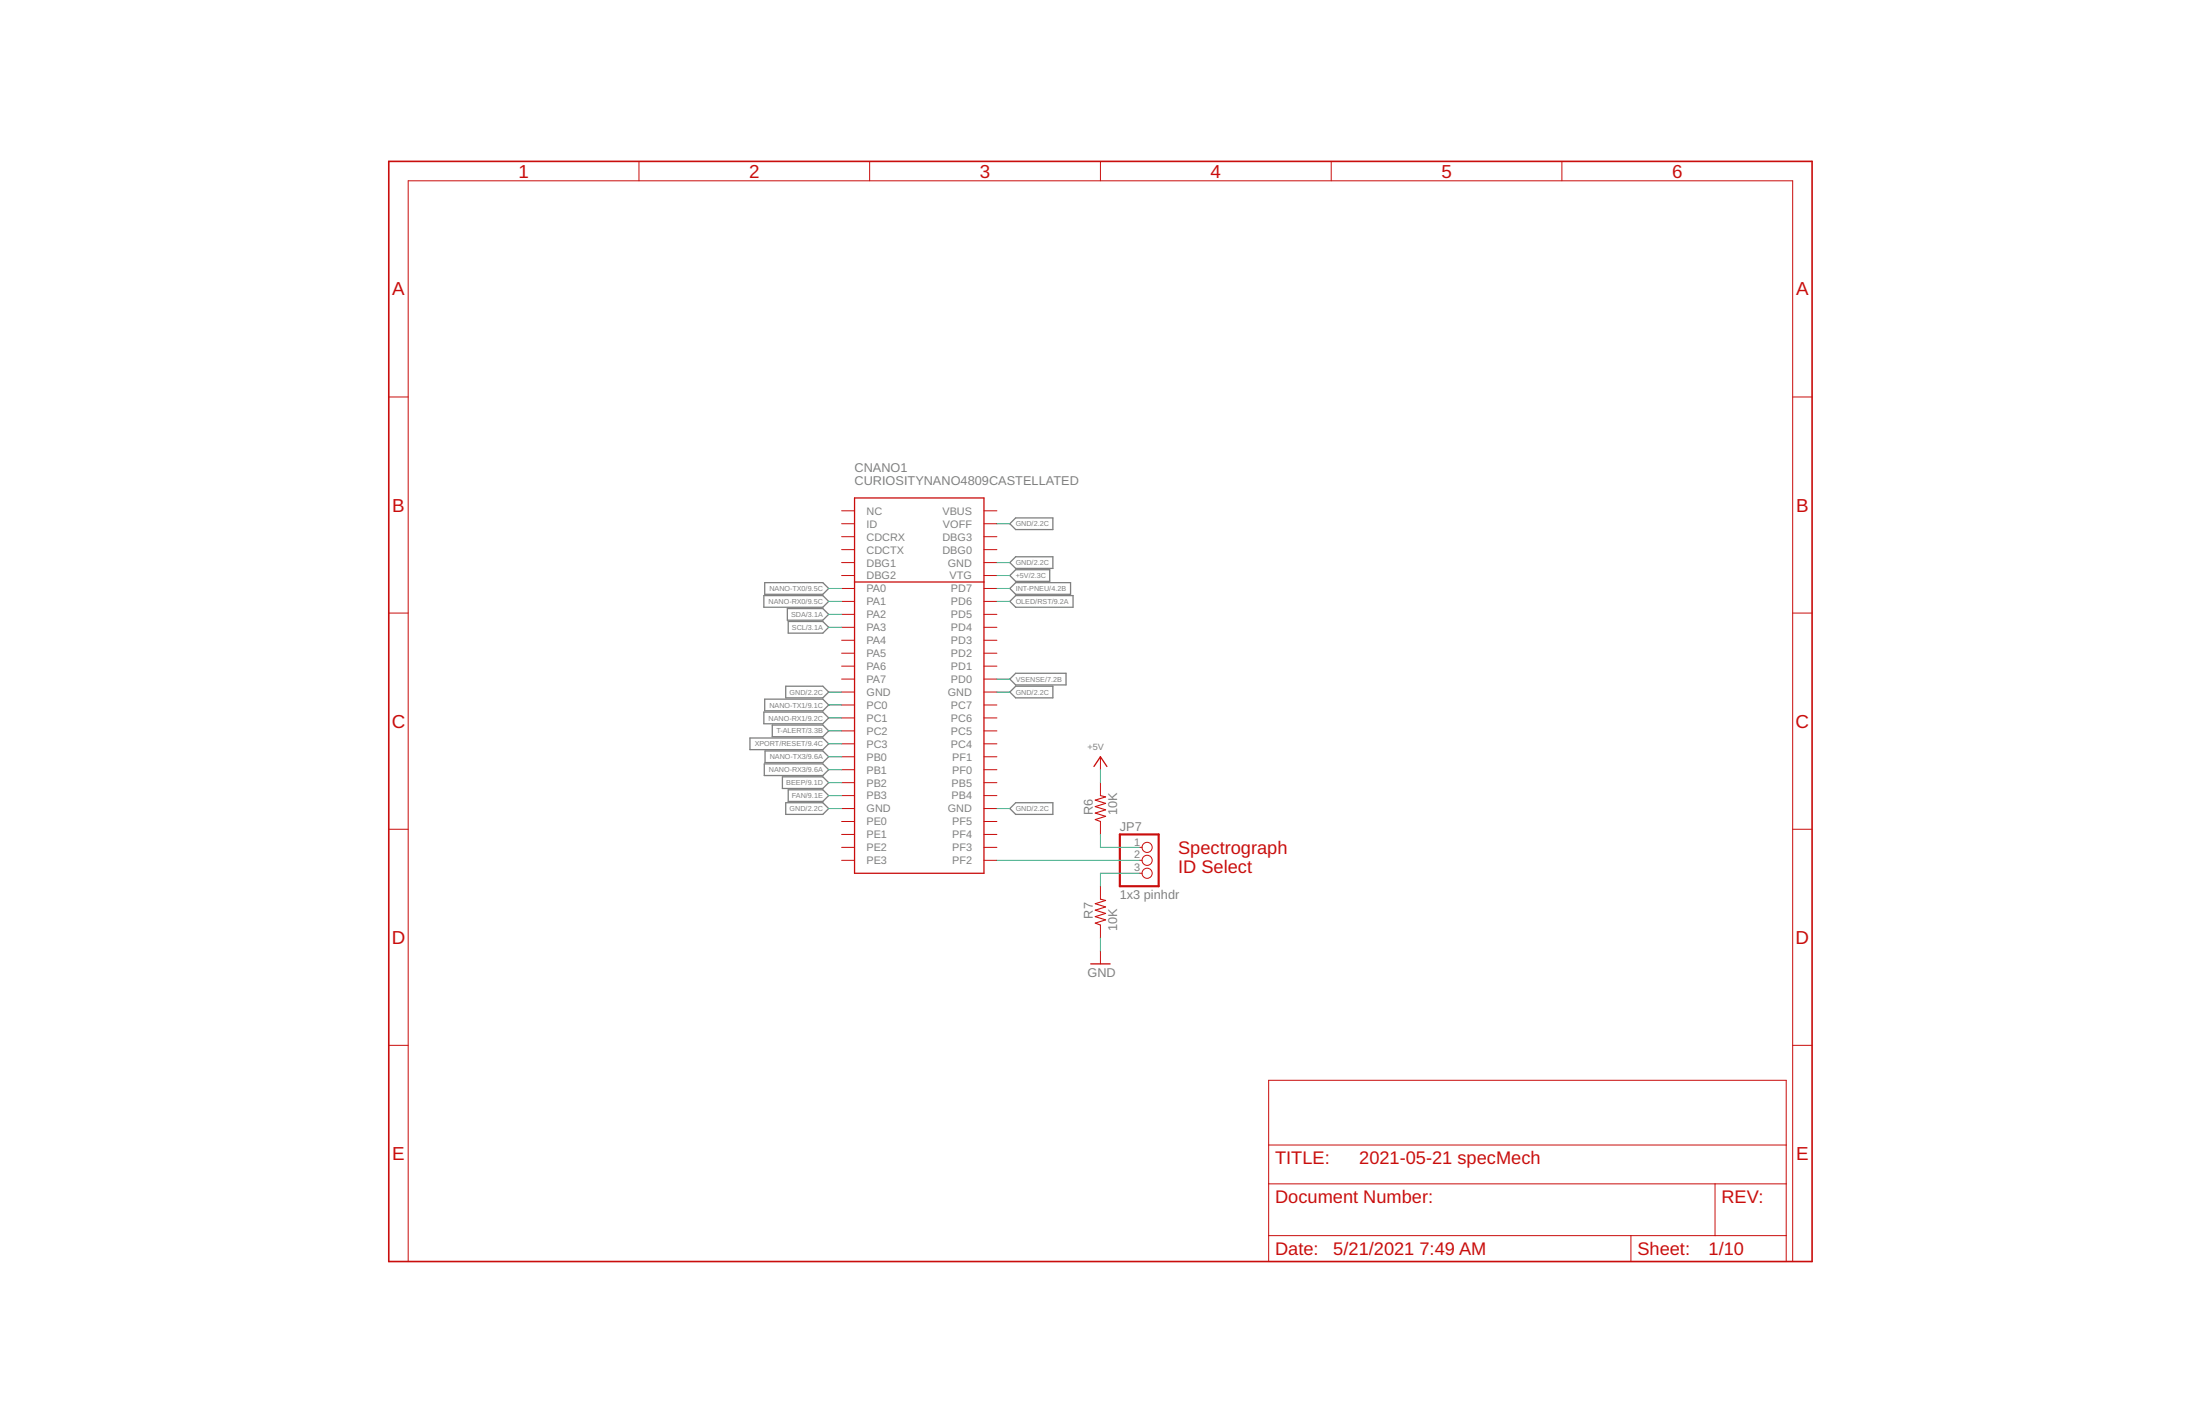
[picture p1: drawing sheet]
<svg xmlns="http://www.w3.org/2000/svg" width="432mm" height="279mm" viewBox="0 0 432 279" stroke-linecap="round" stroke-linejoin="round" font-family="sans-serif">
<g fill="none" stroke="#808080" stroke-width=".25">
<path d="M149.9 116.9h11.6l1.1 1.1-1.1 1.1h-11.6zM150.1 114.3h11.4l1.1 1.2-1.1 1.1h-11.4zM154.5 119.4h7l1.1 1.1-1.1 1.2h-7zM198.2 102.8l1.1-1.2h7.4v2.3h-7.4zM198.2 110.4l1.1-1.2h7.4v2.3h-7.4zM198.2 112.9l1.1-1.1h6.7v2.3h-6.7zM198.2 115.5l1.1-1.2h10.8v2.3h-10.8zM198.2 118l1.1-1.1h11.3v2.2h-11.3zM149.9 139.7h11.6l1.1 1.2-1.1 1.1h-11.6zM150.1 137.2h11.4l1.1 1.1-1.1 1.2h-11.4zM154.2 134.6h7.3l1.1 1.2-1.1 1.1h-7.3zM154.7 121.9h6.8l1.1 1.2-1.1 1.1h-6.8z"/>
<path d="M198.2 135.8l1.1-1.2h7.4v2.3h-7.4zM198.2 133.2l1.1-1.1h9.9v2.3h-9.9zM147.2 144.8h14.3l1.1 1.1-1.1 1.2h-14.3zM150 149.9h11.5l1.1 1.1-1.1 1.2h-11.5zM150.2 147.3h11.3l1.1 1.2-1.1 1.1h-11.3zM151.6 142.3h9.9l1.1 1.1-1.1 1.1h-9.9zM153.6 152.4h7.9l1.1 1.2-1.1 1.1h-7.9zM154.2 157.5h7.3l1.1 1.1-1.1 1.2h-7.3zM154.7 155h6.8l1.1 1.1-1.1 1.1h-6.8zM198.2 158.6l1.1-1.1h7.4v2.3h-7.4z"/>
</g>
<g fill="none" stroke="#c90d0c" stroke-width=".2">
<path d="M125.4 31.7v3.8M170.7 31.7v3.8M216 31.7v3.8M261.3 31.7v3.8M306.6 31.7v3.8M76.3 77.9h3.8M351.9 77.9h3.8M165.2 100.2h2.5M165.2 102.8h2.5M165.2 105.3h2.5M165.2 107.8h2.5M165.2 110.4h2.5"/>
<path d="M165.2 112.9h2.5M165.2 115.5h2.5M165.2 118h2.5M193.1 100.2h2.6M193.1 102.8h2.6M193.1 105.3h2.6M193.1 107.8h2.6M193.1 110.4h2.6M193.1 112.9h2.6M193.1 115.5h2.6M193.1 118h2.6M76.3 120.3h3.8"/>
<path d="M165.2 120.5h2.5M165.2 123.1h2.5M165.2 125.6h2.5M165.2 128.2h2.5M165.2 130.7h2.5M165.2 133.2h2.5M165.2 135.8h2.5M165.2 138.3h2.5M193.1 120.5h2.6M193.1 123.1h2.6M193.1 125.6h2.6M193.1 128.2h2.6"/>
<path d="M193.1 130.7h2.6M193.1 133.2h2.6M193.1 135.8h2.6M193.1 138.3h2.6M351.9 120.3h3.8M165.2 140.9h2.5M165.2 143.4h2.5M165.2 145.9h2.5M165.2 148.5h2.5M165.2 151h2.5M165.2 153.6h2.5M165.2 156.1h2.5"/>
<path d="M165.2 158.6h2.5M193.1 140.9h2.6M193.1 143.4h2.6M193.1 145.9h2.6M193.1 148.5h2.6M193.1 151h2.6M193.1 153.6h2.6M193.1 156.1h2.6M193.1 158.6h2.6M216 148.5v2.5M216 153.6v2.5M76.3 162.7h3.8"/>
<path d="M165.2 161.2h2.5M165.2 163.7h2.5M165.2 166.3h2.5M165.2 168.8h2.5M193.1 161.2h2.6M193.1 163.7h2.6M193.1 166.3h2.6M193.1 168.8h2.6M216 161.2v2.5M216 173.9v2.5M223.6 166.3h.6M223.6 168.8h.6"/>
<path d="M223.6 171.3h.6M351.9 162.7h3.8M216 181.5v2.5M216 186.6v2.5M76.3 205.1h3.8M249 212h101.6v35.5h-101.6zM351.9 205.1h3.8M249 232.3h101.6M249 224.7h101.6M336.6 232.3v10.1M80.1 247.5v-212h271.8v212M249 242.4h101.6"/>
<path d="M320.1 242.4v5.1"/>
<circle cx="225.1" cy="166.3" r=".99"/>
<circle cx="225.1" cy="168.8" r=".99"/>
<circle cx="225.1" cy="171.3" r=".99"/>
</g>
<path d="M167.7 97.7h25.4v73.6h-25.4zM167.7 114.2h25.4M214.7 150.4l1.3-1.9 1.3 1.9M214.1 189.1h3.8" fill="none" stroke="#c90d0c" stroke-width=".25"/>
<path d="M76.3 31.7h279.4v215.8h-279.4z" fill="none" stroke="#c90d0c" stroke-width=".32"/>
<path d="M219.8 163.7h7.6v10.2h-7.6z" fill="none" stroke="#c90d0c" stroke-width=".42"/>
<path d="M216 156.1l1 .3-2 .6 2 .6-2 .7 2 .6-2 .6 2 .7-2 .6 1 .4M216 176.4l1 .3-2 .6 2 .6-2 .7 2 .6-2 .7 2 .6-2 .6 1 .4" fill="none" stroke="#c90d0c" stroke-width=".21"/>
<g fill="none" stroke="#0dab76" stroke-width=".2">
<path d="M162.6 115.5h2.6M162.6 118h2.6M195.7 110.4h2.5M195.7 102.8h2.5M195.7 115.5h2.5M195.7 112.9h2.5M195.7 118h2.5M162.6 123.1h2.6M162.6 120.5h2.6M162.6 135.8h2.6M162.6 138.3h2.6M195.7 135.8h2.5"/>
<path d="M195.7 133.2h2.5M162.6 158.6h2.6M162.6 140.9h2.6M162.6 148.5h2.6M162.6 151h2.6M162.6 153.6h2.6M162.6 156.1h2.6M162.6 145.9h2.6M162.6 143.4h2.6M195.7 158.6h2.5M216 151v2.6M195.7 168.8h27.9"/>
<path d="M216 163.7v2.6h7.6M223.6 171.3h-7.6v2.6M216 184v2.6"/>
</g>
<g font-size="3.7" fill="#c90d0c">
<text x="101.7" y="34.9">1</text>
<text x="147" y="34.9">2</text>
<text x="192.3" y="34.9">3</text>
<text x="237.6" y="34.9">4</text>
<text x="282.9" y="34.9">5</text>
<text x="328.2" y="34.9">6</text>
<text x="77" y="58">A</text>
<text x="352.5" y="58">A</text>
<text x="77" y="100.4">B</text>
<text x="352.5" y="100.4">B</text>
<text x="76.9" y="142.8">C</text>
<text x="352.4" y="142.8">C</text>
<text x="76.9" y="185.2">D</text>
<text x="352.4" y="185.2">D</text>
<text x="77" y="227.6">E</text>
<text x="352.5" y="227.6">E</text>
</g>
<g font-size="3.6" fill="#c90d0c">
<text x="231.2" y="167.5">Spectrograph</text>
<text x="231.2" y="171.3">ID Select</text>
<text x="250.3" y="228.5">TITLE:</text>
<text x="266.8" y="228.5">2021-05-21 specMech</text>
<text x="250.3" y="236.1">Document Number:</text>
<text x="337.9" y="236.1">REV:</text>
<text x="250.3" y="246.3">Date:</text>
<text x="261.7" y="246.3">5/21/2021</text>
<text x="278.6" y="246.3">7:49 AM</text>
<text x="321.4" y="246.3">Sheet:</text>
<text x="335.3" y="246.3">1/10</text>
</g>
<g font-size="2.5" fill="#808080">
<text x="167.7" y="95.2">CURIOSITYNANO4809CASTELLATED</text>
<text x="167.7" y="92.6">CNANO1</text>
<text x="214.5" y="159.9" transform="rotate(-90 214.5 159.9)">R6</text>
<text x="219.3" y="159.9" transform="rotate(-90 219.3 159.9)">10K</text>
<text x="219.8" y="163.1">JP7</text>
<text x="219.8" y="176.4">1x3 pinhdr</text>
<text x="214.5" y="180.2" transform="rotate(-90 214.5 180.2)">R7</text>
<text x="219.3" y="182.8" transform="rotate(-90 219.3 182.8)">10K</text>
<text x="213.4" y="191.7">GND</text>
</g>
<g font-size="2.1" fill="#808080">
<text x="170.1" y="101">NC</text>
<text x="185" y="101">VBUS</text>
<text x="170.1" y="103.5">ID</text>
<text x="170.1" y="106.1">CDCRX</text>
<text x="185" y="106.1">DBG3</text>
<text x="185.1" y="103.5">VOFF</text>
<text x="170.1" y="108.6">CDCTX</text>
<text x="170.1" y="111.2">DBG1</text>
<text x="170.1" y="113.7">DBG2</text>
<text x="185" y="108.6">DBG0</text>
<text x="186" y="111.2">GND</text>
<text x="186.4" y="113.7">VTG</text>
<text x="170.1" y="116.2">PA0</text>
<text x="170.1" y="118.8">PA1</text>
<text x="186.6" y="118.8">PD6</text>
<text x="186.6" y="116.2">PD7</text>
<text x="170.1" y="121.3">PA2</text>
<text x="170.1" y="123.9">PA3</text>
<text x="186.6" y="123.9">PD4</text>
<text x="186.6" y="121.3">PD5</text>
<text x="170.1" y="126.4">PA4</text>
<text x="170.1" y="128.9">PA5</text>
<text x="170.1" y="131.5">PA6</text>
<text x="186.6" y="131.5">PD1</text>
<text x="186.6" y="128.9">PD2</text>
<text x="186.6" y="126.4">PD3</text>
<text x="170.1" y="134">PA7</text>
<text x="170.1" y="136.5">GND</text>
<text x="186" y="136.5">GND</text>
<text x="186.6" y="134">PD0</text>
<text x="170.1" y="139.1">PC0</text>
<text x="170.1" y="141.6">PC1</text>
<text x="186.6" y="141.6">PC6</text>
<text x="186.6" y="139.1">PC7</text>
<text x="170.1" y="144.2">PC2</text>
<text x="170.1" y="146.7">PC3</text>
<text x="170.1" y="149.2">PB0</text>
<text x="186.6" y="146.7">PC4</text>
<text x="186.6" y="144.2">PC5</text>
<text x="186.9" y="149.2">PF1</text>
<text x="170.1" y="151.8">PB1</text>
<text x="170.1" y="154.3">PB2</text>
<text x="186.8" y="154.3">PB5</text>
<text x="186.9" y="151.8">PF0</text>
<text x="170.1" y="156.9">PB3</text>
<text x="170.1" y="159.4">GND</text>
<text x="170.1" y="161.9">PE0</text>
<text x="186" y="159.4">GND</text>
<text x="186.8" y="156.9">PB4</text>
<text x="186.9" y="161.9">PF5</text>
<text x="170.1" y="164.5">PE1</text>
<text x="170.1" y="167">PE2</text>
<text x="186.9" y="167">PF3</text>
<text x="186.9" y="164.5">PF4</text>
<text x="222.6" y="165.9">1</text>
<text x="170.1" y="169.6">PE3</text>
<text x="186.9" y="169.6">PF2</text>
<text x="222.6" y="168.4">2</text>
<text x="222.6" y="171">3</text>
</g>
<text font-size="1.8" fill="#808080" x="213.4" y="147.2">+5V</text>
<g font-size="1.4" fill="#808080">
<text x="199.3" y="103.3">GND/2.2C</text>
<text x="199.3" y="110.9">GND/2.2C</text>
<text x="199.3" y="113.4">+5V/2.3C</text>
<text x="150.9" y="118.5">NANO-RX0/9.5C</text>
<text x="151" y="116">NANO-TX0/9.5C</text>
<text x="199.3" y="116">INT-PNEU/4.2B</text>
<text x="199.3" y="118.5">OLED/RST/9.2A</text>
<text x="155.3" y="121.1">SDA/3.1A</text>
<text x="155.4" y="123.6">SCL/3.1A</text>
<text x="155" y="136.3">GND/2.2C</text>
<text x="199.3" y="136.3">GND/2.2C</text>
<text x="199.3" y="133.8">VSENSE/7.2B</text>
<text x="150.9" y="141.4">NANO-RX1/9.2C</text>
<text x="151" y="138.8">NANO-TX1/9.1C</text>
<text x="152.4" y="143.9">T-ALERT/3.3B</text>
<text x="148.2" y="146.5">XPORT/RESET/9.4C</text>
<text x="151.1" y="149">NANO-TX3/9.6A</text>
<text x="150.9" y="151.5">NANO-RX3/9.6A</text>
<text x="154.3" y="154.1">BEEP/9.1D</text>
<text x="155" y="159.1">GND/2.2C</text>
<text x="155.4" y="156.6">FAN/9.1E</text>
<text x="199.3" y="159.1">GND/2.2C</text>
</g>
</svg>
